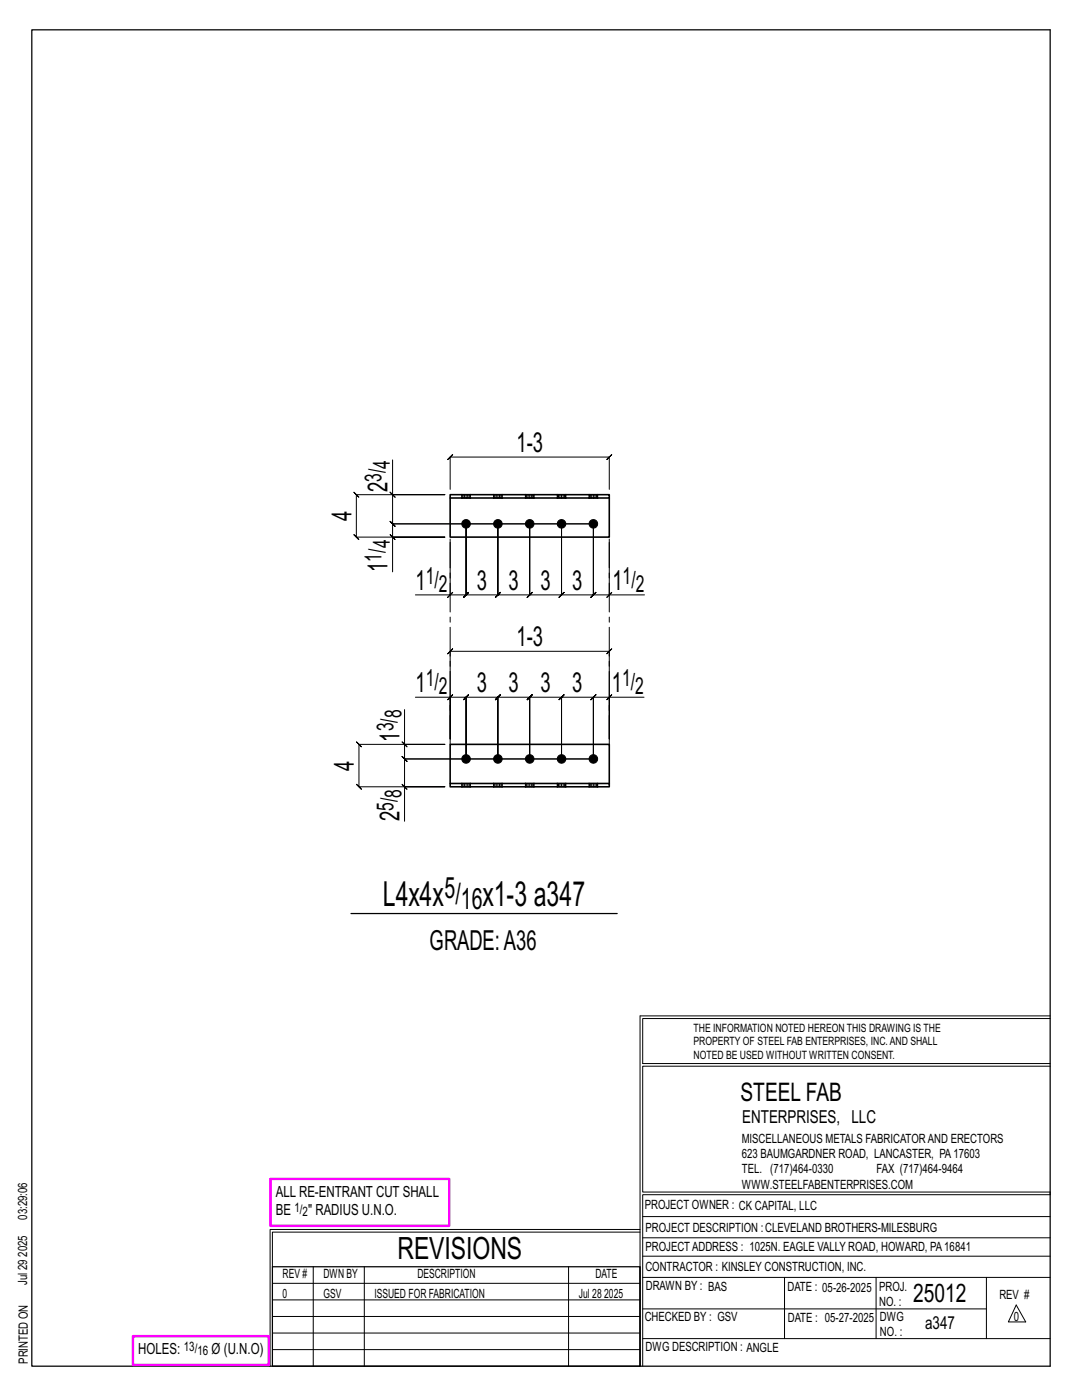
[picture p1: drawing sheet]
<svg xmlns="http://www.w3.org/2000/svg" width="216mm" height="279mm" viewBox="0 0 216 279" stroke-linecap="round" stroke-linejoin="round" font-family="sans-serif">
<g fill="none" stroke="#000" stroke-width=".2">
<path d="M77.8 98.2l1 1zM78.3 91.8v6.9h10.5h-17.7l-.5-.5 1 1-.5-.5v8.5l-.5-.5 1 1-.5-.5h17.7h-10.5v6.9M78.3 98.7v5.8l-.5-.5 1 1-.5-.5h40.1M89.8 97.7v-6.5l-.5 .5 1-1-.5 .5h31.8l-.5 .5 1-1-.5 .5v6.5M77.8 106.7l1 1zM89.3 119.2l1-1zM89.8 108.3v10.4h-6.9M118.4 104.5h-40.1l-.5-.5 1 1-.5-.5v2.7M118.4 104.5v14.2l.5-.5-1 1 .5-.5h-6.4l.5-.5-1 1 .5-.5v-14.2v14.2l.5-.5-1 1 .5-.5h-6.3l.5-.5-1 1 .5-.5v-14.2v14.2l.5-.5-1 1 .5-.5h-6.4l.5-.5-1 1 .5-.5v-14.2v14.2l.5-.5-1 1 .5-.5h-6.3l.5-.5-1 1 .5-.5v-14.2v14.2l.5-.5-1 1 .5-.5h-3.2M118.4 104.5v14.2l-.5 .5 1-1-.5 .5h3.2M121.1 119.2l1-1zM121.6 108.3v10.4h7"/>
<path d="M82.9 139.1h6.9v8.4v-17.5l-.5 .5 1-1-.5 .5h31.8l-.5 .5 1-1-.5 .5v17.5v-8.4h6.9M89.3 139.6l1-1zM89.8 139.1h3.2l-.5 .5 1-1-.5 .5v12.4v-12.4l-.5 .5 1-1-.5 .5h6.3l-.5 .5 1-1-.5 .5v12.4v-12.4l-.5 .5 1-1-.5 .5h6.4l-.5 .5 1-1-.5 .5v12.4v-12.4l-.5 .5 1-1-.5 .5h6.3l-.5 .5 1-1-.5 .5v12.4v-12.4l-.5 .5 1-1-.5 .5h6.4l-.5 .5 1-1-.5 .5v12.4M121.1 139.6l1-1zM121.6 139.1h-3.2l.5-.5-1 1 .5-.5v12.4M80.2 156.5l1 1zM80.2 148.1l1 1zM80.7 141.6v7h8.1h-17.2l-.5-.5 1 1-.5-.5v8.4l-.5-.5 1 1-.5-.5h17.2h-8.1v6.9M80.7 148.6v2.9l-.5-.5 1 1-.5-.5h37.7M118.4 151.5h-37.7l-.5-.5 1 1-.5-.5v5.5M127.7 202.7v70M127.7 202.7h81.8"/>
<path d="M209.5 203.3h-81.3v9h81.3M209.5 212.8h-81.3v25.1h81.3v.5h-81.3v34.3M54.4 259.4h73.3M54.4 256.1h73.3M62.5 252.8v19.9M72.7 252.8v19.9M113.4 252.8v19.9M127.7 245.4h-73.8v27.3M127.7 245.9h-73.3v6.9M128.2 242.8h81.3M128.2 254.9h81.3M128.2 250.7h81.3"/>
<path d="M128.2 247h81.3M156.5 254.9v12.2M174.8 254.9v12.2M196.8 254.9v12.2M54.4 269.3h73.3M54.4 266h73.3M54.4 262.7h73.3M128.2 261.2h68.6M128.2 267.1h81.3M202.8 260.4l1.9 3.4h-3.5z"/>
</g>
<path d="M6.3 6h203.2v266.7h-203.2zM70 182.3h53.2M54.4 252.8h73.3v19.9h-73.3z" fill="none" stroke="#000" stroke-width=".25"/>
<path d="M54 235.3h35.6v9.3h-35.6zM26.5 266.7h27.1v5.7h-27.1z" fill="none" stroke="#f0f" stroke-width=".5"/>
<g fill="#000" stroke="#000" stroke-width=".2">
<circle cx="93" cy="104.5" r=".86"/>
<circle cx="99.3" cy="104.5" r=".86"/>
<circle cx="105.7" cy="104.5" r=".86"/>
<circle cx="112" cy="104.5" r=".86"/>
<circle cx="118.4" cy="104.5" r=".86"/>
<circle cx="93" cy="151.5" r=".86"/>
<circle cx="99.3" cy="151.5" r=".86"/>
<circle cx="105.7" cy="151.5" r=".86"/>
<circle cx="112" cy="151.5" r=".86"/>
<circle cx="118.4" cy="151.5" r=".86"/>
</g>
<g fill="none" stroke="#000" stroke-width=".32">
<path d="M89.8 98.7h31.8v.7h-31.8zM89.8 99.4v7.8h31.8v-7.8M92.1 98.7h.1M92.1 99.4h.1M93.9 98.7h.1M93.9 99.4h.1M98.5 98.7h.1M98.5 99.4h.1M100.2 98.7h.1M100.2 99.4h.1M104.8 98.7h.1M104.8 99.4h.1"/>
<path d="M106.6 98.7h.1M106.6 99.4h.1M111.2 98.7h.1M111.2 99.4h.1M112.9 98.7h.1M112.9 99.4h.1M117.5 98.7h.1M117.5 99.4h.1M119.3 98.7h.1M119.3 99.4h.1M89.8 156.4h31.8v.6h-31.8zM89.8 156.4v-7.8h31.8v7.8"/>
<path d="M92.1 156.3v.1M92.1 157h.1M93.9 156.3v.1M93.9 157h.1M98.5 156.3v.1M98.5 157h.1M100.2 156.3v.1M100.2 157h.1M104.8 156.3v.1M104.8 157h.1M106.6 156.3v.1M106.6 157h.1"/>
<path d="M111.2 156.3v.1M111.2 157h.1M112.9 156.3v.1M112.9 157h.1M117.5 156.3v.1M117.5 157h.1M119.3 156.3v.1M119.3 157h.1"/>
</g>
<g fill="none" stroke="#000" stroke-width=".2" stroke-dasharray="2 1.4">
<path d="M92.1 98.7v.7M92.1 98.7h.1M92.4 98.7h-.2l-.1 .7M92.7 98.7h-.3v.7h-.2M93 98.7h.3v.7h-.3zM93 98.7h-.3v.7h-.3M93 99.4h-.3M93.3 98.7h.3v.7h-.3M93.6 98.7h.2v.7h-.2M93.8 98.7h.1M93.9 99.4h-.1M93.9 99.4v-.7"/>
<path d="M98.5 98.7v.7M98.5 98.7h.1M98.7 98.7h-.1l-.1 .7M99 98.7h-.3v.7h-.1M99.3 98.7h.4v.7h-.4zM99.3 98.7h-.3v.7h-.3M99.3 99.4h-.3M99.7 98.7h.3v.7h-.3M100 98.7h.1v.7h-.1M100.1 98.7h.1M100.2 99.4h-.1M100.2 99.4v-.7"/>
<path d="M104.8 98.7v.7M104.8 98.7h.1M105.1 98.7h-.2l-.1 .7M105.4 98.7h-.3v.7h-.2M105.7 98.7h.3v.7h-.3zM105.7 98.7h-.3v.7h-.3M105.7 99.4h-.3M106 98.7h.3v.7h-.3M106.3 98.7h.2v.7h-.2M106.5 98.7h.1M106.6 99.4h-.1M106.6 99.4v-.7"/>
<path d="M111.2 98.7v.7M111.2 98.7h.1M111.4 98.7h-.1l-.1 .7M111.7 98.7h-.3v.7h-.1M112 98.7h.4v.7h-.4zM112 98.7h-.3v.7h-.3M112 99.4h-.3M112.4 98.7h.3v.7h-.3M112.7 98.7h.1v.7h-.1M112.8 98.7h.1M112.9 99.4h-.1M112.9 99.4v-.7"/>
<path d="M117.5 98.7v.7M117.5 98.7h.1M117.8 98.7h-.2l-.1 .7M118.1 98.7h-.3v.7h-.2M118.4 98.7h.3v.7h-.3zM118.4 98.7h-.3v.7h-.3M118.4 99.4h-.3M118.7 98.7h.3v.7h-.3M119 98.7h.2v.7h-.2M119.2 98.7h.1M119.3 99.4h-.1M119.3 99.4v-.7"/>
<path d="M92.1 156.3h.1M92.1 156.4v.6M92.2 157h-.1M92.4 157h-.2v-.7h.2M92.7 156.3h.3v.7h-.3zM92.7 157h-.3v-.7h.3M93 157h.3v-.7h.3M93 156.3h.3M93.3 157h.3v-.7h.2M93.6 157h.2l.1-.7M93.9 157v-.6M93.9 157h-.1"/>
<path d="M98.5 156.3h.1M98.5 156.4v.6M98.6 157h-.1M98.7 157h-.1v-.7h.1M99 156.3h.3v.7h-.3zM99 157h-.3v-.7h.3M99.3 157h.4v-.7h.3M99.3 156.3h.4M99.7 157h.3v-.7h.1M100 157h.1l.1-.7M100.2 157v-.6M100.2 157h-.1"/>
<path d="M104.8 156.3h.1M104.8 156.4v.6M104.9 157h-.1M105.1 157h-.2v-.7h.2M105.4 156.3h.3v.7h-.3zM105.4 157h-.3v-.7h.3M105.7 157h.3v-.7h.3M105.7 156.3h.3M106 157h.3v-.7h.2M106.3 157h.2l.1-.7M106.6 157v-.6M106.6 157h-.1"/>
<path d="M111.2 156.3h.1M111.2 156.4v.6M111.3 157h-.1M111.4 157h-.1v-.7h.1M111.7 156.3h.3v.7h-.3zM111.7 157h-.3v-.7h.3M112 157h.4v-.7h.3M112 156.3h.4M112.4 157h.3v-.7h.1M112.7 157h.1l.1-.7M112.9 157v-.6M112.9 157h-.1"/>
<path d="M117.5 156.3h.1M117.5 156.4v.6M117.6 157h-.1M117.8 157h-.2v-.7h.2M118.1 156.3h.3v.7h-.3zM118.1 157h-.3v-.7h.3M118.4 157h.3v-.7h.3M118.4 156.3h.3M118.7 157h.3v-.7h.2M119 157h.2l.1-.7M119.3 157v-.6M119.3 157h-.1"/>
</g>
<path d="M89.8 148.6v-41.4M121.6 148.6v-41.4" fill="none" stroke="#000" stroke-width=".2" stroke-dasharray="5.8 1 1 1"/>
<g font-size="6.9">
<text x="76.4" y="180.9">L4x4x</text>
<text x="96.3" y="180.9">x1-3 a347</text>
</g>
<text font-size="6.1" x="79.3" y="251.3">REVISIONS</text>
<g font-size="5.9">
<text x="88.7" y="179.3">5/</text>
<text x="91.9" y="181.4">16</text>
</g>
<g font-size="5.5">
<text x="103" y="90.2">1-3</text>
<text x="77.3" y="98.2" transform="rotate(-90 77.3 98.2)">2</text>
<text x="70.1" y="104" transform="rotate(-90 70.1 104)">4</text>
<text x="77.3" y="114.1" transform="rotate(-90 77.3 114.1)">1</text>
<text x="82.9" y="117.7">1</text>
<text x="95.1" y="117.7">3</text>
<text x="101.5" y="117.7">3</text>
<text x="107.8" y="117.7">3</text>
<text x="114.2" y="117.7">3</text>
<text x="122.2" y="117.7">1</text>
<text x="103" y="129">1-3</text>
<text x="82.9" y="138.2">1</text>
<text x="95.1" y="138.2">3</text>
<text x="101.5" y="138.2">3</text>
<text x="107.8" y="138.2">3</text>
<text x="114.2" y="138.2">3</text>
<text x="122.1" y="138.2">1</text>
<text x="79.7" y="148" transform="rotate(-90 79.7 148)">1</text>
<text x="70.6" y="153.8" transform="rotate(-90 70.6 153.8)">4</text>
<text x="79.7" y="163.9" transform="rotate(-90 79.7 163.9)">2</text>
<text x="85.7" y="189.6">GRADE:A36</text>
</g>
<g font-size="5.1">
<text x="147.8" y="219.8">STEEL FAB</text>
<text x="182.2" y="259.9">25012</text>
</g>
<g font-size="4.7">
<text x="77.8" y="93.5" transform="rotate(-90 77.8 93.5)">4</text>
<text x="76.1" y="96.1" transform="rotate(-90 76.1 96.1)">3/</text>
<text x="76.1" y="112.1" transform="rotate(-90 76.1 112.1)">1/</text>
<text x="77.8" y="109.5" transform="rotate(-90 77.8 109.5)">4</text>
<text x="84.9" y="116.5">1/</text>
<text x="87.6" y="118.1">2</text>
<text x="124.2" y="116.5">1/</text>
<text x="126.9" y="118.1">2</text>
<text x="84.9" y="136.9">1/</text>
<text x="124.2" y="136.9">1/</text>
<text x="80.1" y="143.4" transform="rotate(-90 80.1 143.4)">8</text>
<text x="87.6" y="138.6">2</text>
<text x="126.8" y="138.6">2</text>
<text x="78.5" y="146" transform="rotate(-90 78.5 146)">3/</text>
<text x="78.5" y="161.8" transform="rotate(-90 78.5 161.8)">5/</text>
<text x="80.1" y="159.2" transform="rotate(-90 80.1 159.2)">8</text>
</g>
<g font-size="3.6">
<text x="148.1" y="224.1">ENTERPRISES, LLC</text>
<text x="184.6" y="265.2">a347</text>
</g>
<g font-size="3.1">
<text x="55" y="238.9">ALL RE-ENTRANT CUT SHALL</text>
<text x="55" y="242.5">BE</text>
<text x="61.5" y="242.5">&quot; RADIUS U.N.O.</text>
<text x="27.6" y="270.2">HOLES:</text>
<text x="42.2" y="270.2">Ø (U.N.O)</text>
</g>
<g font-size="2.6">
<text x="58.8" y="241.8">1/</text>
<text x="60.4" y="242.7">2</text>
<text x="36.7" y="269.6">13/</text>
<text x="39.4" y="270.5">16</text>
</g>
<g font-size="2.5">
<text x="148" y="231.2">623 BAUMGARDNER ROAD, LANCASTER, PA17603</text>
<text x="148" y="228.1">MISCELLANEOUS METALS FABRICATORAND ERECTORS</text>
<text x="148" y="237.2">WWW.STEELFABENTERPRISES.COM</text>
<text x="148" y="234.2">TEL. (717)464-0330</text>
<text x="174.9" y="234.2">FAX (717)464-9464</text>
<text x="5.4" y="243.4" transform="rotate(-90 5.4 243.4)">03:29:06</text>
<text x="128.7" y="241.3">PROJECT OWNER : CK CAPITAL, LLC</text>
<text x="128.8" y="246">PROJECT DESCRIPTION :CLEVELAND BROTHERS-MILESBURG</text>
<text x="5.4" y="250.8" transform="rotate(-90 5.4 250.8)">2025</text>
<text x="128.8" y="249.7">PROJECTADDRESS : 1025N. EAGLE VALLY ROAD, HOWARD, PA16841</text>
<text x="5.4" y="256.5" transform="rotate(-90 5.4 256.5)">Jul 29</text>
<text x="56.4" y="255">REV #</text>
<text x="64.5" y="255">DWN BY</text>
<text x="83.3" y="255">DESCRIPTION</text>
<text x="118.8" y="255">DATE</text>
<text x="128.8" y="253.7">CONTRACTOR : KINSLEY CONSTRUCTION, INC.</text>
<text x="128.9" y="257.5">DRAWN BY : BAS</text>
<text x="157.1" y="257.6">DATE : 05-26-2025</text>
<text x="175.4" y="257.7">PROJ.</text>
<text x="56.4" y="259">0</text>
<text x="64.5" y="259">GSV</text>
<text x="74.7" y="259">ISSUED FOR FABRICATION</text>
<text x="115.5" y="259">Jul 28</text>
<text x="120.6" y="259">2025</text>
<text x="128.6" y="263.7">CHECKED BY : GSV</text>
<text x="157.2" y="263.7">DATE : 05-27-2025</text>
<text x="175.4" y="260.7">NO. :</text>
<text x="175.6" y="263.7">DWG</text>
<text x="199.4" y="259.2">REV #</text>
<text x="202.3" y="263.7">0</text>
<text x="128.8" y="269.7">DWG DESCRIPTION : ANGLE</text>
<text x="175.6" y="266.7">NO. :</text>
<text x="5.5" y="272.2" transform="rotate(-90 5.5 272.2)">PRINTED ON</text>
</g>
<g font-size="2.3">
<text x="138.4" y="208.6">PROPERTY OF STEEL FAB ENTERPRISES, INC.AND SHALL</text>
<text x="138.4" y="205.9">THE INFORMATION NOTED HEREON THIS DRAWING IS THE</text>
<text x="138.4" y="211.3">NOTED BE USED WITHOUT WRITTEN CONSENT.</text>
</g>
</svg>
